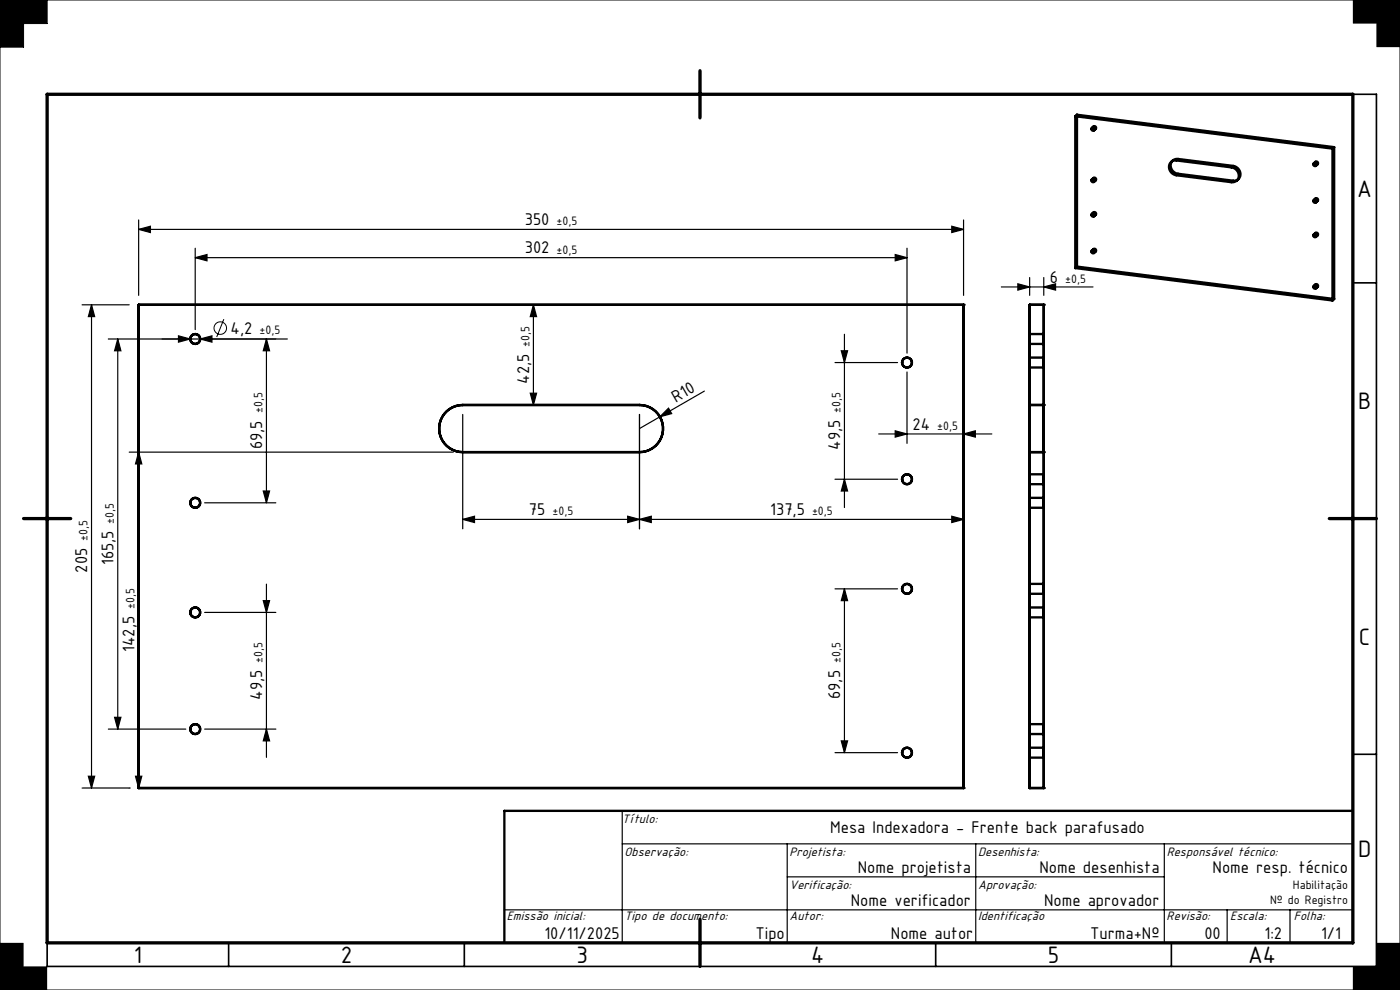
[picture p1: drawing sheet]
<svg xmlns="http://www.w3.org/2000/svg" width="297mm" height="210mm" viewBox="0 0 297 210" stroke-linecap="round" stroke-linejoin="round" font-family="sans-serif">
<g fill="none" stroke="#000" stroke-width=".21">
<path d="M0 0h297v210h-297zM10 0v5h-5v5h-5M148.1 19.6l.8 .8M148.5 19.5v1M148.9 19.6l-.8 .8M148 20h1M47.5 67.7l-1.5 3.8M9.5 110h1M9.6 109.6l.8 .8M10 109.5v1M10.4 109.6l-.8 .8"/>
<circle cx="46.7" cy="69.6" r="1.33"/>
</g>
<g fill="none" stroke="#000" stroke-width=".25">
<path d="M29.4 48.7l2.5-.7v1.3zM29.4 46.7v16M29.4 48.7h175M41.4 54.7l2.5-.7v1.3zM41.4 52.7v17.2M41.4 54.7h151M189.9 54l2.5 .7-2.5 .6zM192.4 52.7v22.2M201.9 48l2.5 .7-2.5 .6zM204.4 46.7v16M218.4 58.9v3.8M221.4 58.9v3.8"/>
<path d="M17.4 64.7h10M19.4 64.7l.7 2.5h-1.4zM19.4 64.7v102.5M23 71.9h38M25 71.9v82.8M25 71.9l.6 2.5h-1.3zM37.9 71.2l2.5 .7-2.5 .7zM42.5 71.9l2.5-.7v1.4zM56.5 71.9l.7 2.5h-1.3zM56.5 71.9v34.8M113.2 64.7l.6 2.5h-1.3zM113.2 64.7v21.2"/>
<path d="M177.1 76.9h13.3M178.5 74.4h1.3l-.7 2.5zM179.1 70.9v36.8M192.4 78.9v15.2M212.4 60.9h19.5M215.9 60.2l2.5 .7-2.5 .6zM221.4 60.9l2.5-.7v1.3zM27.4 95.9h68.8M29.4 95.9l.7 2.5h-1.4zM29.4 95.9v71.3M98.2 87.9v24.3M112.5 83.4h1.3l-.6 2.5z"/>
<path d="M135.7 87.9v24.3M140 88.4l1.8-1.8 .7 1.1zM140 88.4l-4.3 2.5M149.4 83l-9.4 5.4M186.4 92.1h24M189.9 91.4l2.5 .7-2.5 .6zM204.4 92.1l2.5-.7v1.3zM43.4 106.7h15.1M55.9 104.2h1.3l-.7 2.5zM98.2 110.2l2.5-.7v1.3zM133.2 109.5l2.5 .7-2.5 .6zM135.7 110.2l2.5-.7v1.3z"/>
<path d="M177.1 101.7h13.3M179.1 101.7l.7 2.5h-1.3zM201.9 109.5l2.5 .7-2.5 .6zM204.4 110.2h-106.2M43.4 129.9h15.1M55.9 127.4h1.3l-.7 2.5zM56.5 123.9v36.8M177.1 124.9h13.3M179.1 124.9l.7 2.5h-1.3zM179.1 124.9v34.8M23 154.7h16.4M24.3 152.2h1.3l-.6 2.5z"/>
<path d="M43.4 154.7h15.1M56.5 154.7l.7 2.5h-1.3zM177.1 159.7h13.3M178.5 157.2h1.3l-.7 2.5zM17.4 167.2h10M18.7 164.7h1.4l-.7 2.5zM27.4 167.2h.1M28.7 164.7h1.4l-.7 2.5zM132 179h155M132 172v28M167 179v21M207 179v21"/>
<path d="M247 179v21M107 193h180M167 186h80M260.3 193v7M273.7 193v7"/>
</g>
<path d="M10 20h282v185h-282zM287 20v180h-277M287 60h5M282 110h10M287 160h5M148.5 195v10M48.5 200v5M98.5 200v5M198.5 200v5M248.5 200v5" fill="none" stroke="#000" stroke-width=".35"/>
<g fill="none" stroke="#000" stroke-width=".5">
<path d="M228.1 24.7l54.6 6.8M228.1 24.7v32.2M228.5 24.3l54.5 6.9M228.5 24.3v32.3M228.5 24.3l-.4 .4M232 26.8l-.4 .3M232 37.7l-.4 .4M232.4 27.4l-.3 .3M232.4 38.3l-.3 .3M248.3 34.5l.6-.4 .7-.1 11.6 1.5a1.57 1.57 0 0 1 1.6 1.6 1.57 1.57 0 0 1-1.6 1.5l-11.6-1.4a1.73 1.73 0 0 1-1.3-2.7zM248.7 34.2l.5-.4 .7-.1 11.7 1.5a1.57 1.57 0 0 1 1.6 1.6 1.57 1.57 0 0 1-1.6 1.5l-11.7-1.4a1.73 1.73 0 0 1-1.2-2.7zM248.8 34l-.4 .4"/>
<path d="M262.7 38l-.4 .3M279.1 34.3l-.4 .3M279.5 34.9l-.3 .3M282.7 31.5v32.2M283 31.2l-.3 .3M283 31.2v32.2M228.1 56.9l54.6 6.8M228.5 56.6l54.5 6.8M228.5 56.6l-.4 .3M232 45.1l-.4 .3M232 52.8l-.4 .3M232.4 45.6l-.3 .3"/>
<path d="M232.4 53.4l-.3 .3M279.1 42.1l-.4 .3M279.1 49.4l-.4 .3M279.5 42.6l-.3 .3M279.5 49.9l-.3 .4M29.4 64.7h175v102.5h-175zM218.4 70.9v2.1zM218.4 75.9v2.1zM218.4 64.7h3v102.5h-3zM218.4 73h3M218.4 70.9h3M218.4 78h3"/>
<path d="M218.4 75.9h3M221.4 70.9v2.1zM221.4 75.9v2.1zM279.1 60.3l-.4 .3M279.5 60.9l-.3 .3M283 63.4l-.3 .3M94.8 87.2a5 5 0 0 1 3.4-1.3h37.5a5 5 0 0 1 5 5 5 5 0 0 1-5 5h-37.5a5 5 0 0 1-4.7-3.2 5 5 0 0 1 1.3-5.5zM218.4 85.9h3v10h-3zM218.4 105.6v2.1zM218.4 100.6v2.1zM218.4 107.7h3M218.4 105.6h3"/>
<path d="M218.4 102.7h3M218.4 100.6h3M221.4 105.6v2.1zM221.4 100.6v2.1zM218.4 128.9v2.1zM218.4 123.9v2.1zM218.4 131h3M218.4 128.9h3M218.4 126h3M218.4 123.9h3M221.4 128.9v2.1zM221.4 123.9v2.1z"/>
<path d="M218.4 153.6v2.1zM218.4 158.6v2.1zM218.4 155.7h3M218.4 153.6h3M218.4 158.6h3M221.4 153.6v2.1zM221.4 158.6v2.1zM218.4 160.7h3M287 172h-180v28"/>
<circle cx="231.9" cy="27.4" r=".33"/>
<circle cx="231.9" cy="38.3" r=".33"/>
<circle cx="232.2" cy="27.1" r=".33"/>
<circle cx="232.2" cy="38" r=".33"/>
<circle cx="278.9" cy="34.9" r=".33"/>
<circle cx="279.3" cy="34.6" r=".33"/>
<circle cx="231.9" cy="53.4" r=".33"/>
<circle cx="231.9" cy="45.6" r=".33"/>
<circle cx="232.2" cy="53.1" r=".33"/>
<circle cx="232.2" cy="45.3" r=".33"/>
<circle cx="278.9" cy="42.7" r=".33"/>
<circle cx="278.9" cy="50" r=".33"/>
<circle cx="279.3" cy="42.4" r=".33"/>
<circle cx="279.3" cy="49.7" r=".33"/>
<circle cx="41.4" cy="71.9" r="1.05"/>
<circle cx="192.4" cy="76.9" r="1.05"/>
<circle cx="278.9" cy="60.9" r=".33"/>
<circle cx="279.3" cy="60.6" r=".33"/>
<circle cx="41.4" cy="106.7" r="1.05"/>
<circle cx="192.4" cy="101.7" r="1.05"/>
<circle cx="41.4" cy="129.9" r="1.05"/>
<circle cx="192.4" cy="124.9" r="1.05"/>
<circle cx="41.4" cy="154.7" r="1.05"/>
<circle cx="192.4" cy="159.7" r="1.05"/>
</g>
<path d="M148.5 15v10M10 20h277v180h-277zM5 110h10M282 110h10M148.5 195v10" fill="none" stroke="#000" stroke-width=".7"/>
<path d="M0 0v10h5v-5h5v-5zM0 200v10h10v-5h-5v-5zM287 205v5h10v-10h-5v5zM287 0v5h5v5h5v-10z" fill-rule="evenodd" fill="#000"/>
<g fill="#000">
<path d="M140 88.4l1.8-1.8 .7 1.1z"/>
<path d="M29.4 48.7l2.5-.7v1.3zM201.9 48l2.5 .7-2.5 .6zM135.7 110.2l2.5-.7v1.3zM201.9 109.5l2.5 .7-2.5 .6zM189.9 91.4l2.5 .7-2.5 .6zM204.4 92.1l2.5-.7v1.3z"/>
<path d="M189.9 54l2.5 .7-2.5 .6zM41.4 54.7l2.5-.7v1.3zM133.2 109.5l2.5 .7-2.5 .6zM98.2 110.2l2.5-.7v1.3zM221.4 60.9l2.5-.7v1.3zM215.9 60.2l2.5 .7-2.5 .6z"/>
<path d="M25 71.9l.6 2.5h-1.3zM24.3 152.2h1.3l-.6 2.5z"/>
<path d="M37.9 71.2v1.4l2.5-.7zM42.5 71.9l2.5 .7v-1.4z"/>
<path d="M56.5 71.9l.7 2.5h-1.3zM55.9 104.2h1.3l-.7 2.5zM55.9 127.4h1.3l-.7 2.5zM56.5 154.7l.7 2.5h-1.3zM29.4 95.9l.7 2.5h-1.4zM28.7 164.7h1.4l-.7 2.5zM179.1 124.9l.7 2.5h-1.3zM178.5 157.2h1.3l-.7 2.5z"/>
<path d="M18.7 164.7h1.4l-.7 2.5zM19.4 64.7l.7 2.5h-1.4zM179.1 101.7l.7 2.5h-1.3zM178.5 74.4h1.3l-.7 2.5zM112.5 83.4h1.3l-.6 2.5zM113.2 64.7l.6 2.5h-1.3z"/>
<path d="M204.2 167.2a.25 .25 0 0 1 .5 0 .25 .25 0 0 1-.5 0zM204.2 64.7a.25 .25 0 0 1 .5 0 .25 .25 0 0 1-.5 0zM29.2 64.7a.25 .25 0 0 1 .5 0 .25 .25 0 0 1-.5 0zM29.2 167.2a.25 .25 0 0 1 .5 0 .25 .25 0 0 1-.5 0z"/>
<path d="M218.2 167.2a.25 .25 0 0 1 .5 0 .25 .25 0 0 1-.5 0zM218.2 64.7a.25 .25 0 0 1 .5 0 .25 .25 0 0 1-.5 0zM221.2 64.7a.25 .25 0 0 1 .5 0 .25 .25 0 0 1-.5 0zM221.2 167.2a.25 .25 0 0 1 .5 0 .25 .25 0 0 1-.5 0zM221.2 85.9a.25 .25 0 0 1 .5 0 .25 .25 0 0 1-.5 0zM218.2 85.9a.25 .25 0 0 1 .5 0 .25 .25 0 0 1-.5 0zM221.2 95.9a.25 .25 0 0 1 .5 0 .25 .25 0 0 1-.5 0zM218.2 95.9a.25 .25 0 0 1 .5 0 .25 .25 0 0 1-.5 0z"/>
</g>
<g font-size="5.4">
<text x="287.9" y="41.8">A</text>
<text x="288.1" y="86.8">B</text>
<text x="288.3" y="136.8">C</text>
<text x="288.1" y="181.8">D</text>
<text x="28.4" y="204.3">1</text>
<text x="72.3" y="204.3">2</text>
<text x="122.3" y="204.3">3</text>
<text x="172.1" y="204.3">4</text>
<text x="222.3" y="204.3">5</text>
<text x="264.8" y="204.2">A4</text>
</g>
<g font-size="3.9">
<text x="111.3" y="47.8">350</text>
<text x="111.3" y="53.8">302</text>
<text x="222.7" y="60">6</text>
<text x="48.9" y="70.8">4,2</text>
<text x="112.3" y="81.4" transform="rotate(-90 112.3 81.4)">42,5</text>
<text x="143.4" y="85.5" transform="rotate(-30 143.4 85.5)">R10</text>
<text x="55.6" y="95.3" transform="rotate(-90 55.6 95.3)">69,5</text>
<text x="178.2" y="95.4" transform="rotate(-90 178.2 95.4)">49,5</text>
<text x="193.6" y="91.2">24</text>
<text x="112.2" y="109.3">75</text>
<text x="163.4" y="109.3">137,5</text>
<text x="24.1" y="119.9" transform="rotate(-90 24.1 119.9)">165,5</text>
<text x="18.5" y="121.5" transform="rotate(-90 18.5 121.5)">205</text>
<text x="28.5" y="138.3" transform="rotate(-90 28.5 138.3)">142,5</text>
<text x="55.6" y="148.4" transform="rotate(-90 55.6 148.4)">49,5</text>
<text x="178.2" y="148.3" transform="rotate(-90 178.2 148.3)">69,5</text>
<text x="176.1" y="176.6">Mesa Indexadora - Frente back parafusado</text>
<text x="182" y="185.1">Nome projetista</text>
<text x="220.5" y="185.1">Nome desenhista</text>
<text x="257.2" y="185.1">Nome resp. técnico</text>
<text x="180.5" y="192.1">Nome verificador</text>
<text x="221.5" y="192.1">Nome aprovador</text>
<text x="115.5" y="199.1">10/11/2025</text>
<text x="160.3" y="199.1">Tipo</text>
<text x="189" y="199.1">Nome autor</text>
<text x="231.2" y="199.1">Turma+Nº</text>
<text x="255.5" y="199.1">00</text>
<text x="268.2" y="199.1">1:2</text>
<text x="280.3" y="199.1">1/1</text>
</g>
<g font-size="2.9">
<text x="132" y="174.7">Título:</text>
<text x="132.5" y="181.7">Observação:</text>
<text x="167.5" y="181.7">Projetista:</text>
<text x="207.5" y="181.7">Desenhista:</text>
<text x="247.5" y="181.7">Responsável técnico:</text>
<text x="167.5" y="188.7">Verificação:</text>
<text x="207.5" y="188.7">Aprovação:</text>
<text x="107.5" y="195.2">Emissão inicial:</text>
<text x="132.5" y="195.2">Tipo de documento:</text>
<text x="167.5" y="195.2">Autor:</text>
<text x="207.5" y="195.2">Identificação</text>
<text x="247.5" y="195.2">Revisão:</text>
<text x="261" y="195.2">Escala:</text>
<text x="274.5" y="195.2">Folha:</text>
</g>
<g font-size="2.8">
<text x="118.1" y="47.8">±0,5</text>
<text x="118.1" y="53.8">±0,5</text>
<text x="226" y="60">±0,5</text>
<text x="55.1" y="70.9">±0,5</text>
<text x="112.3" y="73.6" transform="rotate(-90 112.3 73.6)">±0,5</text>
<text x="55.7" y="87.7" transform="rotate(-90 55.7 87.7)">±0,5</text>
<text x="178.3" y="87.6" transform="rotate(-90 178.3 87.6)">±0,5</text>
<text x="198.8" y="91.2">±0,5</text>
<text x="24.1" y="111.1" transform="rotate(-90 24.1 111.1)">±0,5</text>
<text x="117.2" y="109.3">±0,5</text>
<text x="172.3" y="109.3">±0,5</text>
<text x="18.6" y="114.7" transform="rotate(-90 18.6 114.7)">±0,5</text>
<text x="28.6" y="129.2" transform="rotate(-90 28.6 129.2)">±0,5</text>
<text x="55.7" y="140.6" transform="rotate(-90 55.7 140.6)">±0,5</text>
<text x="178.3" y="140.7" transform="rotate(-90 178.3 140.7)">±0,5</text>
<text x="269.4" y="191.7">Nº do Registro</text>
<text x="274.3" y="188.7">Habilitação</text>
</g>
</svg>
